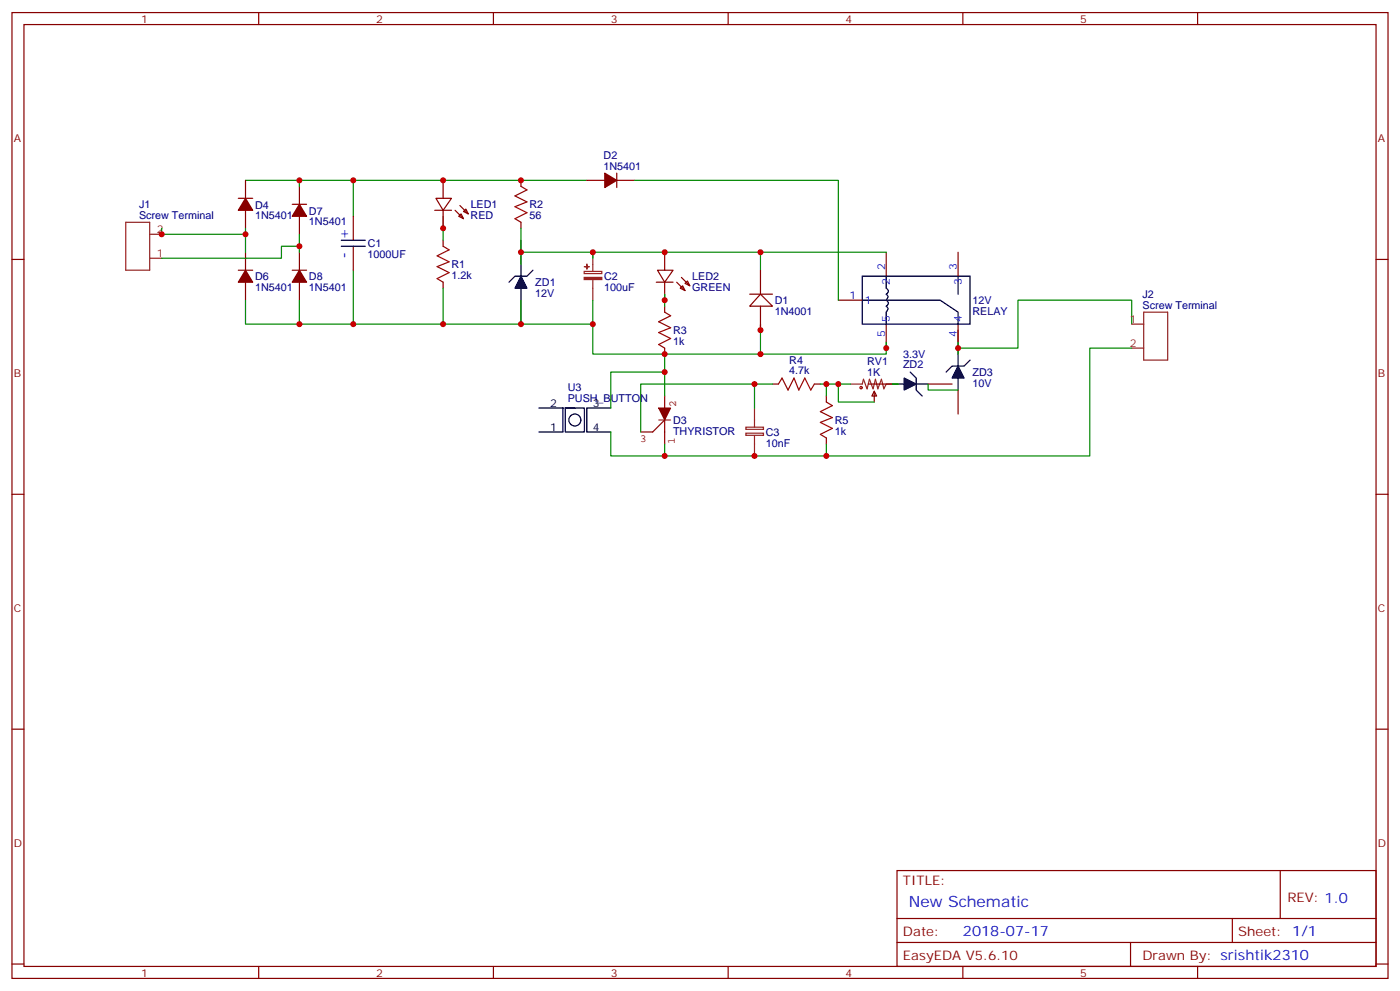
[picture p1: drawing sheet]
<svg xmlns="http://www.w3.org/2000/svg" width="412mm" height="292mm" viewBox="0 0 412 292" stroke-linecap="round" stroke-linejoin="round" font-family="sans-serif">
<g fill="none" stroke="#870000" stroke-width=".35">
<path d="M3.5 3.7h405.4v284.3h-405.4zM7.1 7.2h398.2v277.3h-398.2zM76.2 3.7v3.5M145.3 3.7v3.5M214.5 3.7v3.5M283.6 3.7v3.5M352.8 3.7v3.5M128.4 58.4h4.6l-2.5 3.5zM130.5 53.1v5.3M153.5 53.1v1.8M172.9 53.1h5.3M181.7 51v4.2"/>
<path d="M181.7 53.1h5.3M3.5 76.4h3.6M128.1 61.9h4.9M130.5 61.9v5.3M130.5 70.7v1.8M134.1 61.9l2.4 2.5M135.1 63.7l.7-.7 .7 1.4zM135.5 60.5l2.4 2.5M136.5 62.3l.7-.7 .7 1.4zM153.5 65.4v1.8M153.5 70.7v7.1M193.7 79.6h4.6l-2.5 3.5z"/>
<path d="M195.8 74.3v5.3M405.3 76.4h3.6M130.5 83.1v1.7M153.5 88.4v7M193.3 83.1h5M195.8 83.1v5.3M195.8 90.1v1.8M199.3 83.1l2.5 2.4M200.4 84.8l.7-.7 .7 1.4zM200.7 81.7l2.5 2.4M201.8 83.4l.7-.7 .7 1.4zM195.8 102.5v1.7"/>
<path d="M3.5 145.5h3.6M405.3 145.5h3.6M3.5 214.7h3.6M405.3 214.7h3.6M264.2 256.3h141.1v28.2h-141.1zM377.1 256.3v14.1M264.2 270.4h141.1M264.2 277.5h141.1M333 277.5v7M363 270.4v7.1M3.5 283.8h3.6M76.2 284.5v3.5"/>
<path d="M145.3 284.5v3.5M214.5 284.5v3.5M283.6 284.5v3.5M352.8 284.5v3.5M405.3 283.8h3.6"/>
</g>
<path d="M72.3 53.1h31.8v10.6M104.1 53.1h68.8M130.5 63.7v7M153.5 74.3h21.1v1.7M153.5 67.2v10.6M174.6 74.3h49.4v5.3M104.1 95.4h70.5v8.8h49.4v-8.8M130.5 84.8v10.6M153.5 88.4v7M195.8 86.6v3.5" fill="none" stroke="#008700" stroke-width=".35"/>
<path d="M153.5 54.9l1.7 1-3.5 1.8 3.5 1.7-3.5 1.5 3.5 1.7-3.5 1.8 1.8 1M130.5 72.5l1.8 1.1-3.5 1.7 3.5 1.8-3.5 1.4 3.5 1.8-3.5 1.7 1.7 1.1M195.8 91.9l1.8 1.1-3.6 1.7 3.6 1.8-3.6 1.4 3.6 1.8-3.6 1.7 1.8 1.1" fill="none" stroke="#a10000" stroke-width=".35"/>
<path d="M153.5 77.8v3.5M157 79.6l-1.8 1.7h-3.5l-1.8 1.8M153.5 84.8v3.6" fill="none" stroke="#000" stroke-width=".35"/>
<path d="M153.5 81.3l1.7 3.5h-3.5z" fill="#000" stroke="#000" stroke-width=".35"/>
<path d="M172.1 79.9h5.2v.6h-5.2zM174.6 74.3v5.6M174.6 82.4v6" fill="none" stroke="#8c2424" stroke-width=".35"/>
<g fill="#8c2424" stroke="#8c2424" stroke-width=".35">
<path d="M172.1 81.7h5.2v.6h-5.2z"/>
<path d="M172.2 78.5h1.4z"/>
<path d="M172.9 77.8v1.4z"/>
</g>
<path d="M178.2 51l3.5 2.1-3.5 2.1z" fill="#870000" stroke="#870000" stroke-width=".35"/>
<path d="M224 86.6l3.5 3.5h-6.7z" fill="#fff" stroke="#870000" stroke-width=".35"/>
<g fill="none" stroke="#870000" stroke-width=".35">
<path d="M70.2 58.4h4.2M72.3 53.1v5.3M88.2 54.9v5.2M70.2 79.6h4.2M72.3 61.9v5.3M72.3 74.3v5.3M86.1 79.6h4.2M86.1 60.1h4.2M88.2 63.7v5.3M88.2 74.3v5.3M104.1 63.7v7M104.1 72.5v7.1"/>
<path d="M224 79.6v7M261.1 74.3v7M282.2 74.3v7M72.3 83.1v5.3M88.2 83.1v5.3M220.8 86.6h6.7M224 90.1v7.1M246.9 88.4h7.1M261.1 95.4v7.1M282.2 95.4v8.8M227.5 113.1h1.8M239.9 113.1h1.8"/>
<path d="M243.4 116.6v1.8M255.8 113.1h7M257.5 115.2l.7 1.4h-1.4zM257.5 115.2v3.2M273.4 113.1h7.1M282.2 114.8v7.1M243.4 128.9v1.8"/>
</g>
<g fill="none" stroke="#000" stroke-width=".35">
<path d="M100.5 70.7h7.1M100.5 72.5h7.1M254 81.3h31.8v14.1h-31.8zM254 88.4h22.9l5.3 3.5v3.5M261.1 81.3v3.5l.4 .5a.88 .88 0 0 1-.4 1.3l.5 .9-.5 .9 .4 .5a.88 .88 0 0 1-.4 1.2l.5 .9-.5 .9v3.5M282.2 81.3v5.3M262.8 113.1h3.5M268.1 109.5l1.8 1.8v3.5l1.7 1.8M269.9 113.1h3.5M282.2 104.2v3.6M282.2 111.3v3.5M285.8 106l-1.8 1.8h-3.5l-1.8 1.7"/>
<path d="M158.7 120.1h7.1v7.1h-7.1M166.5 120.1h5.7v7.1h-5.7v-7.1h2.8M179.9 120.1h-7v7.1h7"/>
<circle cx="169.3" cy="123.6" r="1.76"/>
</g>
<g fill="none" stroke="#008700" stroke-width=".35">
<path d="M88.2 53.1v1.8M187 53.1h59.9v35.3M47.6 67.2v1.8h24.7M72.3 67.2v7.1M88.2 72.5h-5.3v3.5h-35.3M88.2 69v5.3M104.1 79.6v15.8h-31.8v-7M224 74.3h37.1M88.2 88.4v7M174.6 88.4v7M333.4 95.4v-7h-33.5v14.1h-17.7M195.8 109.5h-15.9v10.6"/>
<path d="M195.8 104.2v12.4M222.2 113.1h5.3M241.7 113.1h8.8M243.4 113.1v3.5M246.9 113.1v5.3h10.6M261.1 100.7v3.5h-37.1M262.8 113.1h1.8M273.4 113.1v1.7h8.8M282.2 100.7v3.5M333.4 102.5h-12.4v31.7h-125.2v-3.5M179.9 127.2v7h15.9M222.2 120.1v-7h-33.5v14.1"/>
<path d="M243.4 130.7v3.5"/>
</g>
<path d="M195.8 116.6v14.1M195.8 123.6l-3.5 3.6h-3.6" fill="none" stroke="#850000" stroke-width=".35"/>
<path d="M194 123.6h3.6" fill="none" stroke="#850000" stroke-width=".29"/>
<path d="M194 120.1h3.6l-1.8 3.5z" fill="#850000" stroke="#850000" stroke-width=".29"/>
<path d="M37 65.4h7.1v14.2h-7.1zM44.1 76h3.5M44.1 69h3.5M333.4 95.4h3.5M336.9 91.9h7.1v14.1h-7.1zM250.5 113.1h3.5l.4-1.4 1 2.8 .7-2.8 1.1 2.8 .7-2.8 .7 2.8 1-2.8 .7 2.8 .8-1.4h3.5M333.4 102.5h3.5M219.7 127.5h5.2v.7h-5.2zM219.7 125.8h5.2v.6h-5.2zM222.2 120.1v5.7M222.2 128.2v6" fill="none" stroke="#8c2424" stroke-width=".35"/>
<g fill="none" stroke="#a10000" stroke-width=".35">
<path d="M229.3 113.1l1.1-1.8 1.7 3.5 1.8-3.5 1.4 3.5 1.8-3.5 1.7 3.5 1.1-1.7M243.4 118.4l1.8 1-3.5 1.8 3.5 1.7-3.5 1.5 3.5 1.7-3.5 1.8 1.7 1"/>
<circle cx="253.6" cy="114.1" r=".35"/>
</g>
<path d="M266.3 111.3l3.6 1.8-3.6 1.7zM282.2 107.8l1.8 3.5h-3.5z" fill="#000" stroke="#000" stroke-width=".35"/>
<circle cx="165.8" cy="120.1" r=".18" fill="#000"/>
<g fill="#870000" stroke="#870000" stroke-width=".35">
<path d="M72.3 58.4l2.1 3.5h-4.2z"/>
<path d="M72.3 79.6l2.1 3.5h-4.2z"/>
<path d="M88.2 60.1l2.1 3.6h-4.2z"/>
<path d="M88.2 79.6l2.1 3.5h-4.2z"/>
</g>
<g fill="#c00">
<circle cx="174.6" cy="95.4" r=".88"/>
<circle cx="88.2" cy="72.5" r=".88"/>
<circle cx="88.2" cy="53.1" r=".88"/>
<circle cx="195.8" cy="109.5" r=".88"/>
<circle cx="243.4" cy="134.2" r=".88"/>
<circle cx="282.2" cy="102.5" r=".88"/>
<circle cx="246.9" cy="113.1" r=".88"/>
<circle cx="222.3" cy="113.1" r=".88"/>
<circle cx="224" cy="74.3" r=".88"/>
<circle cx="195.8" cy="88.4" r=".88"/>
<circle cx="153.5" cy="74.3" r=".88"/>
<circle cx="174.6" cy="74.3" r=".88"/>
<circle cx="104.1" cy="53.1" r=".88"/>
<circle cx="153.5" cy="53.1" r=".88"/>
<circle cx="130.5" cy="53.1" r=".88"/>
<circle cx="130.5" cy="67.2" r=".88"/>
<circle cx="195.8" cy="74.3" r=".88"/>
<circle cx="195.8" cy="104.2" r=".88"/>
<circle cx="224" cy="97.2" r=".88"/>
<circle cx="261.1" cy="102.5" r=".88"/>
<circle cx="224" cy="104.2" r=".88"/>
<circle cx="222.3" cy="134.2" r=".88"/>
<circle cx="243.4" cy="113.1" r=".88"/>
<circle cx="195.8" cy="134.2" r=".88"/>
<circle cx="88.2" cy="95.4" r=".88"/>
<circle cx="47.6" cy="69" r=".88"/>
<circle cx="72.3" cy="69" r=".88"/>
<circle cx="104.1" cy="95.4" r=".88"/>
<circle cx="130.5" cy="95.4" r=".88"/>
<circle cx="153.5" cy="95.4" r=".88"/>
</g>
<text font-size="4.6" fill="#00f" x="267.8" y="266.9">New Schematic</text>
<g font-size="4.2" fill="#00f">
<text x="100.5" y="67.2" transform="rotate(90 100.5 67.2)">+</text>
<text x="100.5" y="74.3" transform="rotate(90 100.5 74.3)">-</text>
<text x="283.6" y="275.7">2018-07-17</text>
</g>
<g font-size="3.9" fill="#800">
<text x="266" y="260.5">TITLE:</text>
<text x="379.2" y="265.5">REV: 1.0</text>
<text x="266" y="275.7">Date:</text>
<text x="364.8" y="275.7">Sheet: 1/1</text>
<text x="266" y="282.8">EasyEDA V5.6.10</text>
<text x="336.5" y="282.8">Drawn By: srishtik2310</text>
</g>
<g font-size="3.2" fill="#800">
<text x="41.6" y="6.7">1</text>
<text x="110.8" y="6.7">2</text>
<text x="179.9" y="6.7">3</text>
<text x="249.1" y="6.7">4</text>
<text x="318.2" y="6.7">5</text>
<text x="4.1" y="41.8">A</text>
<text x="405.9" y="41.8">A</text>
<text x="4.1" y="110.9">B</text>
<text x="405.9" y="110.9">B</text>
<text x="4.1" y="180.1">C</text>
<text x="405.9" y="180.1">C</text>
<text x="4.1" y="249.2">D</text>
<text x="405.9" y="249.2">D</text>
<text x="41.6" y="287.5">1</text>
<text x="110.8" y="287.5">2</text>
<text x="179.9" y="287.5">3</text>
<text x="249.1" y="287.5">4</text>
<text x="318.2" y="287.5">5</text>
</g>
<g font-size="3.2" fill="#000080">
<text x="177.8" y="46.7">D2</text>
<text x="177.8" y="49.9">1N5401</text>
<text x="41" y="64.4">Screw Terminal</text>
<text x="41" y="61.2">J1</text>
<text x="75.1" y="64.5">1N5401</text>
<text x="75.1" y="61.4">D4</text>
<text x="91" y="63.2">D7</text>
<text x="138.6" y="64.5">RED</text>
<text x="138.6" y="61.3">LED1</text>
<text x="155.9" y="64.5">56</text>
<text x="155.9" y="61.3">R2</text>
<text x="91" y="66.3">1N5401</text>
<text x="108.3" y="75.9">1000UF</text>
<text x="108.3" y="72.8">C1</text>
<text x="75.1" y="82.6">D6</text>
<text x="91" y="82.6">D8</text>
<text x="133" y="82.1">1.2k</text>
<text x="133" y="79">R1</text>
<text x="178" y="82.5">C2</text>
<text x="203.9" y="82.5">LED2</text>
<text x="75.1" y="85.7">1N5401</text>
<text x="91" y="85.7">1N5401</text>
<text x="157.7" y="87.4">12V</text>
<text x="157.7" y="84.3">ZD1</text>
<text x="178" y="85.7">100uF</text>
<text x="203.9" y="85.7">GREEN</text>
<text x="228.2" y="89.5">D1</text>
<text x="286.5" y="89.5">12V</text>
<text x="336.5" y="87.7">J2</text>
<text x="228.2" y="92.7">1N4001</text>
<text x="286.5" y="92.7">RELAY</text>
<text x="336.5" y="90.8">Screw Terminal</text>
<text x="198.3" y="101.5">1k</text>
<text x="198.3" y="98.4">R3</text>
<text x="232.5" y="107.1">R4</text>
<text x="255.4" y="107.5">RV1</text>
<text x="266" y="105.3">3.3V</text>
<text x="232.5" y="110.2">4.7k</text>
<text x="255.4" y="110.6">1K</text>
<text x="266" y="108.5">ZD2</text>
<text x="286.5" y="113.9">10V</text>
<text x="286.5" y="110.7">ZD3</text>
<text x="167.2" y="118.3">PUSH_BUTTON</text>
<text x="167.2" y="115.2">U3</text>
<text x="198.3" y="124.8">D3</text>
<text x="245.9" y="124.8">R5</text>
<text x="198.3" y="128">THYRISTOR</text>
<text x="225.6" y="131.5">10nF</text>
<text x="225.6" y="128.4">C3</text>
<text x="245.9" y="127.9">1k</text>
</g>
<g font-size="3.2" fill="#8d2323">
<text x="46.2" y="68.6">2</text>
<text x="46.2" y="75.7">1</text>
<text x="332.8" y="95.1">1</text>
<text x="332.8" y="102.1">2</text>
</g>
<g font-size="3.2" fill="#00f">
<text x="260.7" y="79.6" transform="rotate(-90 260.7 79.6)">2</text>
<text x="281.9" y="79.6" transform="rotate(-90 281.9 79.6)">3</text>
<text x="250.2" y="88">1</text>
<text x="254.7" y="89.4">1</text>
<text x="262.1" y="84" transform="rotate(-90 262.1 84)">2</text>
<text x="283.3" y="84" transform="rotate(-90 283.3 84)">3</text>
<text x="262.1" y="94.7" transform="rotate(-90 262.1 94.7)">5</text>
<text x="283.3" y="94.7" transform="rotate(-90 283.3 94.7)">4</text>
<text x="260.7" y="99.2" transform="rotate(-90 260.7 99.2)">5</text>
<text x="281.9" y="99.2" transform="rotate(-90 281.9 99.2)">4</text>
</g>
<g font-size="3.2">
<text x="162" y="119.8">2</text>
<text x="174.6" y="119.8">3</text>
<text x="162" y="126.8">1</text>
<text x="174.6" y="126.8">4</text>
</g>
<g font-size="3.2" fill="#840000">
<text x="199.1" y="119.9" transform="rotate(-90 199.1 119.9)">2</text>
<text x="188.6" y="130.2">3</text>
<text x="198.8" y="130.8" transform="rotate(-90 198.8 130.8)">1</text>
</g>
</svg>
